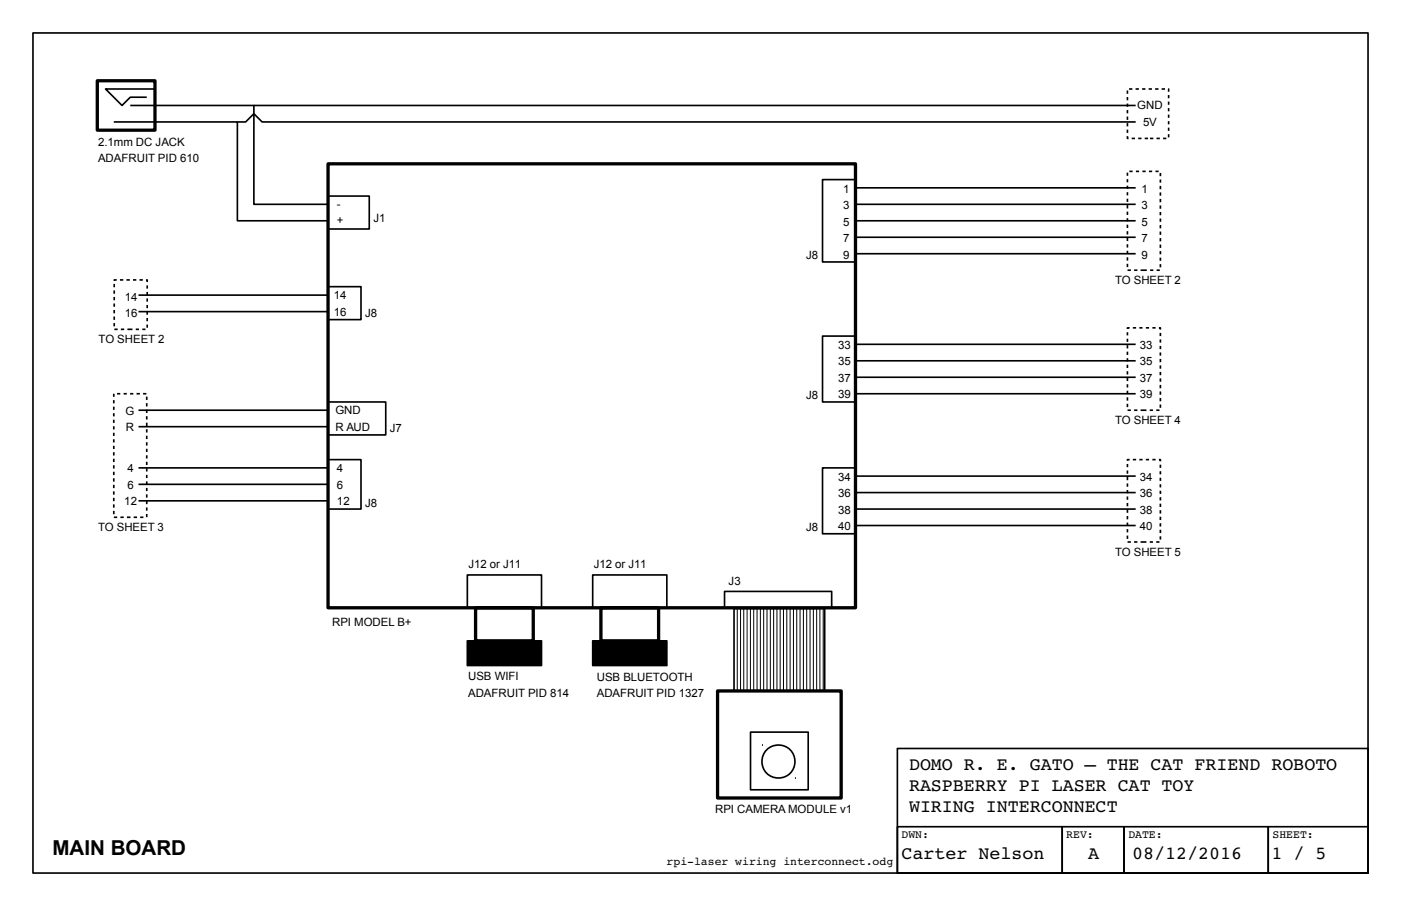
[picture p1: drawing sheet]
<svg xmlns="http://www.w3.org/2000/svg" width="432mm" height="279mm" viewBox="0 0 432 279" stroke-linecap="round" stroke-linejoin="round" font-family="sans-serif">
<g fill="none" stroke="#000" stroke-width=".51">
<path d="M10.2 10.2h411.4v259h-411.4zM35.1 37.6h38.1v30.5h27.9M40.1 32.5h38.1v30.5h22.9M47.8 27.4h-15.3l5.1 5.1 2.5-2.5h5.1M73.2 37.6h2.5l2.5-2.5 2.6 2.5h269.2M78.2 32.5h271.8M347.5 27.9v1M347.5 29.9v1M347.5 31.9v1M347.5 33.9v1.1M347.5 35.9v1.1M347.5 38v1"/>
<path d="M347.5 40v1M348 27.4h1M350 27.4h1M352 27.4h1M354 27.4h1M356 27.4h1M358 27.4h1.1M360 27.4l.2 .9M360.2 29.3v1M360.2 31.3v1M360.2 33.3v1M360.2 35.3v1"/>
<path d="M360.2 37.4v.9M360.2 39.4v1M253.5 55.4h10.2v25.4h-10.2zM263.7 57.9h86.3M347.5 42v.7h.3M347.5 53.2v1M347.5 55.2v1M347.5 57.3v.9M347.5 59.3v1M348.1 52.8h1M348.8 42.7h1M350.1 52.8h1"/>
<path d="M350.8 42.7h1M352.1 52.8h1M352.8 42.7h1M354.1 52.8h1M354.4 42.7h1.1M356.1 52.8h1M356.4 42.7h1.1M357.6 53.3v1M357.6 55.4v.9M357.6 57.3v1M357.6 59.3v1.1M358.5 42.7h1"/>
<path d="M360.2 41.4v1M101.1 60.5h12.7v10.1h-12.7zM263.7 63h86.3M263.7 68.1h86.3M263.7 73.2h86.3M263.7 78.2h86.3M347.5 61.3v1M347.5 63.3v1M347.5 65.3v1M347.5 67.3v1M347.5 69.3v1M347.5 71.3v1"/>
<path d="M347.5 73.3v1M347.5 75.3v1M347.5 77.3v1.1M347.5 79.3v1.1M357.6 61.3v1.1M357.6 63.4v1M357.6 65.4v1M357.6 67.4v1M357.6 69.4v1M357.6 71.4v1M357.6 73.4v1M357.6 75.4v1"/>
<path d="M357.6 77.4v1M357.6 79.4v1M35.2 87.6v1M35.2 89.6v1M35.2 91.6v1M35.2 93.6v1M35.2 95.6v1M35.2 97.6v1M35.2 99.6v1M36 86.3h-.8v.3M37 86.3h1M39 86.3h1"/>
<path d="M41 86.3h1M42.7 91h58.4M42.7 96.1h58.4M43 86.3h1M45 86.3h.4v.7M45.4 88v1M45.4 90v1M45.4 92v1M45.4 94.1v.9M45.4 96.1v.9M45.4 98.1v1M101.1 88.4h10.2v10.2h-10.2z"/>
<path d="M347.5 81.4v1M347.5 83.3h1M349.5 83.3h1.1M351.5 83.3h1.9M354.5 83.3h1M356.5 83.3h1M357.6 81.5v.9M35.2 101.6h1.1M37.3 101.6h1M39.3 101.6h1.5M41.8 101.6h1M43.9 101.6h.9"/>
<path d="M45.4 100.1v1M253.5 103.6h10.2v20.4h-10.2zM263.7 106.2h86.3M263.7 111.3h86.3M263.7 116.3h86.3M347.5 102.4v1M347.5 104.5v.9M347.5 106.4v1.1M347.5 108.4v1.1M347.5 110.5v1M347.5 112.5v1M347.5 114.5v1"/>
<path d="M347.5 116.5v1M347.5 118.5v1M348.2 101.1h-.7v.3M349.1 101.1h1.1M351.2 101.1h.9M353.2 101.1h1M355.2 101.1h1M357.2 101.1h.4v.5M357.6 102.7v.9M357.6 104.7v1M357.6 106.7v1M357.6 108.7v1"/>
<path d="M357.6 110.7v1M357.6 112.7v1M357.6 114.7v1M357.6 116.7v1M357.6 118.7v1M35.1 121.4v1M35.1 123.4v1M35.1 125.4v1M35.1 127.4v1M35.1 129.4v1M35.1 131.4v1M35.1 133.5v.9"/>
<path d="M35.1 135.5v1M35.1 137.5v1M35.1 139.5v1M36.1 121.4h1M38.1 121.4h1M40.1 121.4h1M42.1 121.4h1M42.7 126.5h58.4M42.7 131.6h58.4M44.1 121.4h1M45.2 122.3v1M45.2 124.3v1"/>
<path d="M45.2 126.3v1.1M45.2 128.3v1.1M45.2 130.4v1M45.2 132.4v1M45.2 134.4v1M45.2 136.4v1M45.2 138.4v1M101.1 124h17.8v10.1h-17.8zM263.7 121.4h86.3M347.5 120.5v1M347.5 122.5v1M347.5 124.5v1.1"/>
<path d="M347.5 126.5h1M349.5 126.5h1.1M351.5 126.5h1.8M354.4 126.5h1M356.4 126.5h1M357.6 120.7v1M357.6 122.7v1.1M357.6 124.7v1.1M35.1 141.5v1M35.1 143.5v1M35.1 145.5v1M35.1 147.5v1"/>
<path d="M35.1 149.5v1M35.1 151.5v1M35.1 153.5v1.1M35.1 155.5v1.1M35.1 157.6v1M35.1 159.5h1M37.1 159.5h1M39.1 159.5h1.1M41.2 159.5h1M42.7 144.3h58.4M42.7 149.4h58.4M42.7 154.4h58.4"/>
<path d="M43.2 159.5h1M45.2 140.4v1M45.2 142.4v1M45.2 144.4v1M45.2 146.4v1M45.2 148.4v1M45.2 150.5v.9M45.2 152.5v1M45.2 154.5v1M45.2 156.5v1M45.2 158.5v1M101.1 141.7h10.2v15.3h-10.2z"/>
<path d="M253.5 144.3h10.2v20.3h-10.2zM263.7 146.8h86.3M263.7 151.9h86.3M263.7 157h86.3M347.5 143.1v1M347.5 145.1v1M347.5 147.1v1M347.5 149.1v1M347.5 151.1v1M347.5 153.1v1M347.5 155.1v1M347.5 157.1v1.1"/>
<path d="M347.5 159.1v1.1M348.2 141.7h-.7v.4M349.1 141.7h1.1M351.2 141.7h.9M353.2 141.7h1M355.2 141.7h1M357.2 141.7h.4v.6M357.6 143.3v1M357.6 145.3v1M357.6 147.3v1M357.6 149.3v1M357.6 151.3v1"/>
<path d="M357.6 153.3v1M357.6 155.3v1.1M357.6 157.3v1.1M357.6 159.3v1.1M144 177.3h22.9v10.2h-22.9zM182.7 177.3h22.8v10.2h-22.8zM263.7 162.1h86.3M347.5 161.1v1.1M347.5 163.2v1M347.5 165.2v1M347.5 167.1h1M349.5 167.1h1.1"/>
<path d="M351.5 167.1h1.8M354.4 167.1h1M356.4 167.1h1M357.6 161.4v1M357.6 163.4v1M357.6 165.4v1M144 197.6h22.9v7.6h-22.9zM182.7 197.6h22.8v7.6h-22.8zM223.3 182.4h33v5.1h-33zM226.2 187.7h28v25.4h-28zM231.3 225.8h17.8v17.8h-17.8zM276.6 230.8h145.1v38.4h-145.1z"/>
<path d="M276.6 255h50.8v14.2h-50.8zM327.4 255h19v14.2h-19zM346.4 255h44.5v14.2h-44.5zM390.9 255h30.8v14.2h-30.8z"/>
<circle cx="239.9" cy="234.9" r="5.1"/>
</g>
<path d="M30 24.9h17.8v15.2h-17.8zM101.1 50.5h162.6v136.9h-162.6zM146.6 187.5h17.8v10.1h-17.8zM185.2 187.5h17.8v10.1h-17.8zM221.2 213.1h38.1v33h-38.1z" fill="none" stroke="#000" stroke-width="1" stroke-linecap="butt"/>
<g fill="#000">
<path d="M144 197.6h22.9v7.6h-22.9z" fill-rule="evenodd"/>
<path d="M182.7 197.6h22.8v7.6h-22.8z" fill-rule="evenodd"/>
</g>
<g fill="none" stroke="#000" stroke-width=".31">
<path d="M227.2 187.7v25.4M228.2 187.7v25.4M229.2 187.7v25.4M230.3 187.7v25.4M231.3 187.7v25.4M232.3 187.7v25.4M233.3 187.7v25.4M234.4 187.7v25.4M235.4 187.7v25.4M236.4 187.7v25.4M237.4 187.7v25.4M238.4 187.7v25.4"/>
<path d="M239.5 187.7v25.4M240.5 187.7v25.4M241.5 187.7v25.4M242.5 187.7v25.4M243.5 187.7v25.4M244.5 187.7v25.4M245.6 187.7v25.4M246.6 187.7v25.4M247.6 187.7v25.4M248.6 187.7v25.4M249.7 187.7v25.4M250.7 187.7v25.4"/>
<path d="M251.7 187.7v25.4M252.7 187.7v25.4M253.7 187.7v25.4"/>
</g>
<text font-size="6.3" x="16.2" y="263.6">MAIN BOARD</text>
<g font-size="5.6">
<text x="280.2" y="237.4">DOMO R. E. GATO – THE CAT FRIEND ROBOTO</text>
<text x="280.2" y="244">RASPBERRY PI LASER CAT TOY</text>
<text x="280.2" y="250.5">WIRING INTERCONNECT</text>
<text x="277.8" y="265">Carter Nelson</text>
<text x="335.4" y="265">A</text>
<text x="348.9" y="265">08/12/2016</text>
<text x="391.9" y="265">1 / 5</text>
</g>
<g font-size="3.5">
<text x="350.5" y="33.7">GND</text>
<text x="352.3" y="38.8">5V</text>
<text x="30.2" y="45">2.1mm DC JACK</text>
<text x="30.2" y="50.1">ADAFRUIT PID 610</text>
<text x="259.9" y="59.4">1</text>
<text x="351.9" y="59.4">1</text>
<text x="103.9" y="64">-</text>
<text x="259.9" y="64.5">3</text>
<text x="351.9" y="64.5">3</text>
<text x="103.9" y="69.1">+</text>
<text x="115.1" y="68.6">J1</text>
<text x="259.9" y="69.6">5</text>
<text x="351.9" y="69.6">5</text>
<text x="259.9" y="74.6">7</text>
<text x="351.9" y="74.6">7</text>
<text x="248.5" y="80">J8</text>
<text x="259.9" y="79.7">9</text>
<text x="351.9" y="79.7">9</text>
<text x="343.7" y="87.6">TO SHEET 2</text>
<text x="38.5" y="92.7">14</text>
<text x="102.9" y="92.3">14</text>
<text x="38.5" y="97.8">16</text>
<text x="102.9" y="97.3">16</text>
<text x="112.5" y="97.8">J8</text>
<text x="30.4" y="105.9">TO SHEET 2</text>
<text x="258.3" y="107.6">33</text>
<text x="351.3" y="107.6">33</text>
<text x="258.3" y="112.7">35</text>
<text x="351.3" y="112.7">35</text>
<text x="258.3" y="117.8">37</text>
<text x="351.3" y="117.8">37</text>
<text x="248.5" y="123.2">J8</text>
<text x="258.3" y="122.8">39</text>
<text x="351.3" y="122.8">39</text>
<text x="38.6" y="128">G</text>
<text x="103.4" y="127.7">GND</text>
<text x="343.7" y="130.8">TO SHEET 4</text>
<text x="38.7" y="133.1">R</text>
<text x="103.4" y="132.8">R AUD</text>
<text x="120.2" y="133.3">J7</text>
<text x="39.3" y="145.6">4</text>
<text x="103.9" y="145.6">4</text>
<text x="258.3" y="148.2">34</text>
<text x="351.3" y="148.2">34</text>
<text x="38.3" y="155.8">12</text>
<text x="39.3" y="150.7">6</text>
<text x="103.9" y="150.7">6</text>
<text x="103.9" y="155.8">12</text>
<text x="258.3" y="153.3">36</text>
<text x="351.3" y="153.3">36</text>
<text x="112.5" y="156.2">J8</text>
<text x="258.3" y="158.4">38</text>
<text x="351.3" y="158.4">38</text>
<text x="30.2" y="163.8">TO SHEET 3</text>
<text x="248.5" y="163.8">J8</text>
<text x="258.3" y="163.5">40</text>
<text x="351.3" y="163.5">40</text>
<text x="343.7" y="171.4">TO SHEET 5</text>
<text x="144.4" y="175.3">J12 or J11</text>
<text x="183" y="175.3">J12 or J11</text>
<text x="224.6" y="180.3">J3</text>
<text x="102.4" y="193">RPI MODEL B+</text>
<text x="144.3" y="209.8">USB WIFI</text>
<text x="144.3" y="214.9">ADAFRUIT PID 814</text>
<text x="183.9" y="210">USB BLUETOOTH</text>
<text x="183.9" y="215.1">ADAFRUIT PID 1327</text>
<text x="220.4" y="250.6">RPI CAMERA MODULE v1</text>
<text x="277.8" y="258.5">DWN:</text>
<text x="328.6" y="258.5">REV:</text>
<text x="347.8" y="258.5">DATE:</text>
<text x="392.2" y="258.5">SHEET:</text>
<text x="205.5" y="266.7">rpi­laser wiring interconnect.odg</text>
</g>
</svg>
